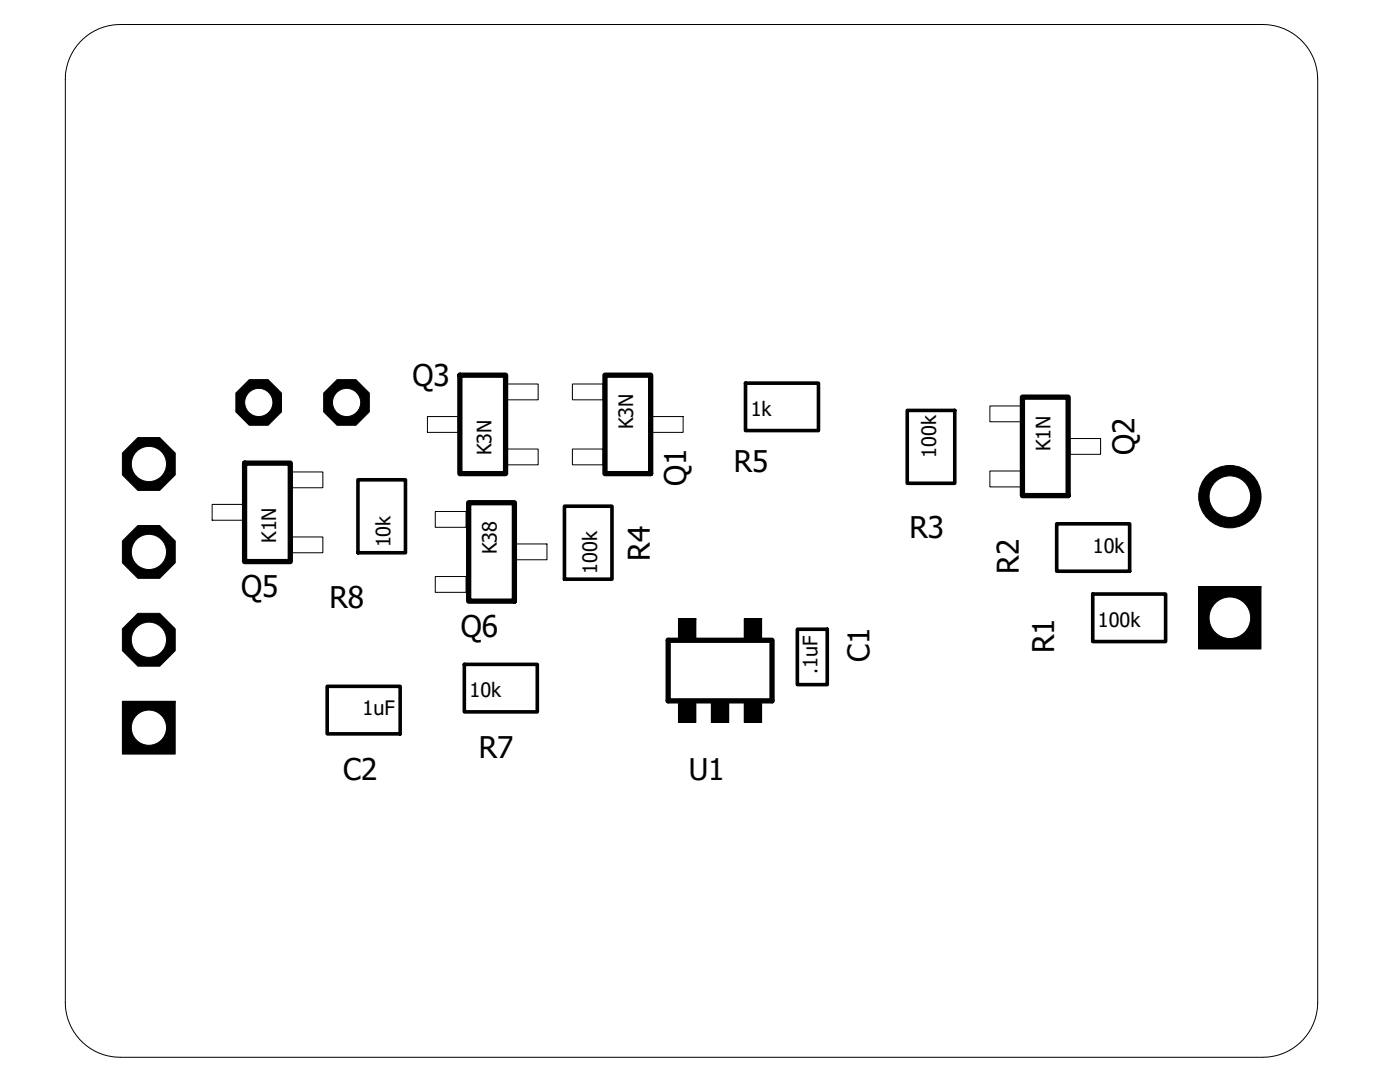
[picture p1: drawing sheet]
<svg xmlns="http://www.w3.org/2000/svg" width="279mm" height="216mm" viewBox="0 0 279 216" stroke-linecap="round" stroke-linejoin="round" font-family="sans-serif">
<path d="M12.3 4.2l254.8 207.5M267.1 4.2l-254.8 207.5" fill="none" stroke="#fff" stroke-width=".2"/>
<path d="M148.8 76.5h14.5v9.4h-14.5zM71.4 95.7h9.5v14.6h-9.5zM181.1 81.9h9.4v14.5h-9.4zM112.6 101h9.5v14.6h-9.5zM210.9 104.5h14.5v9.5h-14.5zM218.1 118.5h14.5v9.5h-14.5zM65.3 136.9h14.6v9.5h-14.6zM92.7 132.6h14.5v9.4h-14.5zM159.1 125.6h6v11h-6z" fill="none" stroke="#000" stroke-width=".72"/>
<path d="M91.8 74.9h9.1v19.6h-9.1zM120.7 74.9h9.2v19.6h-9.2zM204 79.2h9.2v19.7h-9.2zM48.8 92.4h9.1v19.7h-9.1zM93.5 100.3h9.2v19.7h-9.2zM133.3 127.8h20.8v12h-20.8z" fill="none" stroke="#000" stroke-width="1.1"/>
<g fill="none" stroke="#000" stroke-width=".2">
<path d="M101.3 76.6h6.1v3.2h-6.1zM114.2 76.6h6.2v3.2h-6.2zM58.3 94.2h6.1v3.1h-6.1zM85.3 83.1h6.1v3.2h-6.1zM101.3 89.6h6.1v3.2h-6.1zM114.2 89.6h6.2v3.2h-6.2zM130.2 83.1h6.1v3.2h-6.1zM197.5 94h6.2v3.2h-6.2zM197.5 81h6.2v3.2h-6.2zM213.5 87.5h6.1v3.2h-6.1zM42.3 100.6h6.2v3.2h-6.2zM58.3 107.1h6.1v3.2h-6.1z"/>
<path d="M86.9 115h6.1v3.2h-6.1zM86.9 102.1h6.1v3.1h-6.1zM103 108.5h6.2v3.2h-6.2zM135.4 139.7h3.5v4.5h-3.5zM135.4 123.4h3.5v4.5h-3.5zM138.9 139.7h.1M138.9 123.4h.1M142 139.7h3.4v4.5h-3.4zM145.4 139.7h.1M148.5 139.7h3.5v4.5h-3.5zM148.5 123.4h3.5v4.5h-3.5zM152 139.7h.1"/>
<path d="M152 123.4h.1"/>
<circle cx="69.2" cy="80.3" r="4.9"/>
</g>
<path d="M135.4 139.7h3.5v4.5h-3.5zM135.4 123.4h3.5v4.5h-3.5zM142 139.7h3.4v4.5h-3.4zM148.5 139.7h3.5v4.5h-3.5zM148.5 123.4h3.5v4.5h-3.5z" fill="#000"/>
<circle cx="69.2" cy="80.3" r="4.9" fill="#000"/>
<circle cx="69.2" cy="80.3" r="2.81" fill="#fff"/>
<g fill="none" stroke="#000" stroke-width=".2">
<circle cx="51.6" cy="80.3" r="4.9"/>
<circle cx="69.2" cy="80.3" r="2.81"/>
</g>
<circle cx="51.6" cy="80.3" r="4.9" fill="#000"/>
<circle cx="51.6" cy="80.3" r="2.81" fill="#fff"/>
<g fill="none" stroke="#000" stroke-width=".2">
<path d="M239.2 117.1h12.5v12.4h-12.5zM251.7 117.1h.1"/>
<circle cx="51.6" cy="80.3" r="2.81"/>
</g>
<path d="M239.2 117.1h12.5v12.4h-12.5z" fill="#000"/>
<circle cx="245.4" cy="123.3" r="4.1" fill="#fff"/>
<g fill="none" stroke="#000" stroke-width=".2">
<circle cx="245.5" cy="99.1" r="6.2"/>
<circle cx="245.4" cy="123.3" r="4.1"/>
</g>
<circle cx="245.5" cy="99.1" r="6.2" fill="#000"/>
<circle cx="245.4" cy="99.1" r="4.1" fill="#fff"/>
<g fill="none" stroke="#000" stroke-width=".2">
<path d="M24.4 139.9h10.6v10.6h-10.6zM35 139.9h.1"/>
<circle cx="245.4" cy="99.1" r="4.1"/>
</g>
<path d="M24.4 139.9h10.6v10.6h-10.6z" fill="#000"/>
<circle cx="29.7" cy="145.2" r="3.5" fill="#fff"/>
<g fill="none" stroke="#000" stroke-width=".2">
<circle cx="29.7" cy="127.7" r="5.7"/>
<circle cx="29.7" cy="145.2" r="3.5"/>
</g>
<circle cx="29.7" cy="127.7" r="5.7" fill="#000"/>
<circle cx="29.7" cy="127.7" r="3.5" fill="#fff"/>
<g fill="none" stroke="#000" stroke-width=".2">
<circle cx="29.7" cy="110.1" r="5.7"/>
<circle cx="29.7" cy="127.7" r="3.5"/>
</g>
<circle cx="29.7" cy="110.1" r="5.7" fill="#000"/>
<circle cx="29.7" cy="110.1" r="3.5" fill="#fff"/>
<g fill="none" stroke="#000" stroke-width=".2">
<circle cx="29.7" cy="92.6" r="5.7"/>
<circle cx="29.7" cy="110.1" r="3.5"/>
</g>
<circle cx="29.7" cy="92.6" r="5.7" fill="#000"/>
<circle cx="29.7" cy="92.6" r="3.5" fill="#fff"/>
<g fill="none" stroke="#000" stroke-width=".2">
<path d="M15.8 8.5a11 11 0 0 1 8.2-3.6h228a11 11 0 0 1 11 11v184.1a11 11 0 0 1-11 11h-228a10.9 10.9 0 0 1-11-11v-184.1a10.9 10.9 0 0 1 2.8-7.4z"/>
<circle cx="29.7" cy="92.6" r="3.5"/>
</g>
<g font-size="5.9">
<text x="82.3" y="77.1">Q3</text>
<text x="146.4" y="94.2">R5</text>
<text x="226.4" y="90.8" transform="rotate(-90 226.4 90.8)">Q2</text>
<text x="136.9" y="97" transform="rotate(-90 136.9 97)">Q1</text>
<text x="181.5" y="107.3">R3</text>
<text x="129.7" y="111.9" transform="rotate(-90 129.7 111.9)">R4</text>
<text x="48.1" y="119.2">Q5</text>
<text x="203.3" y="114.5" transform="rotate(-90 203.3 114.5)">R2</text>
<text x="65.7" y="121.3">R8</text>
<text x="92" y="127">Q6</text>
<text x="210.4" y="130.3" transform="rotate(-90 210.4 130.3)">R1</text>
<text x="173.5" y="132" transform="rotate(-90 173.5 132)">C1</text>
<text x="68.5" y="155.6">C2</text>
<text x="95.6" y="151.2">R7</text>
<text x="137.5" y="155.6">U1</text>
</g>
<g font-size="4">
<text x="149.8" y="82.9">1k</text>
<text x="126.3" y="85.7" transform="rotate(-90 126.3 85.7)">K3N</text>
<text x="98.1" y="90.8" transform="rotate(-90 98.1 90.8)">K3N</text>
<text x="186.9" y="91.4" transform="rotate(-90 186.9 91.4)">100k</text>
<text x="209.7" y="90.1" transform="rotate(-90 209.7 90.1)">K1N</text>
<text x="55.1" y="108.4" transform="rotate(-90 55.1 108.4)">K1N</text>
<text x="77.9" y="109.2" transform="rotate(-90 77.9 109.2)">10k</text>
<text x="99.2" y="110.6" transform="rotate(-90 99.2 110.6)">K38</text>
<text x="218.1" y="110.3">10k</text>
<text x="119.1" y="114.5" transform="rotate(-90 119.1 114.5)">100k</text>
<text x="219.1" y="125">100k</text>
<text x="163.2" y="134.4" transform="rotate(-90 163.2 134.4)">.1uF</text>
<text x="72.4" y="142.7">1uF</text>
<text x="93.7" y="139.1">10k</text>
</g>
</svg>
